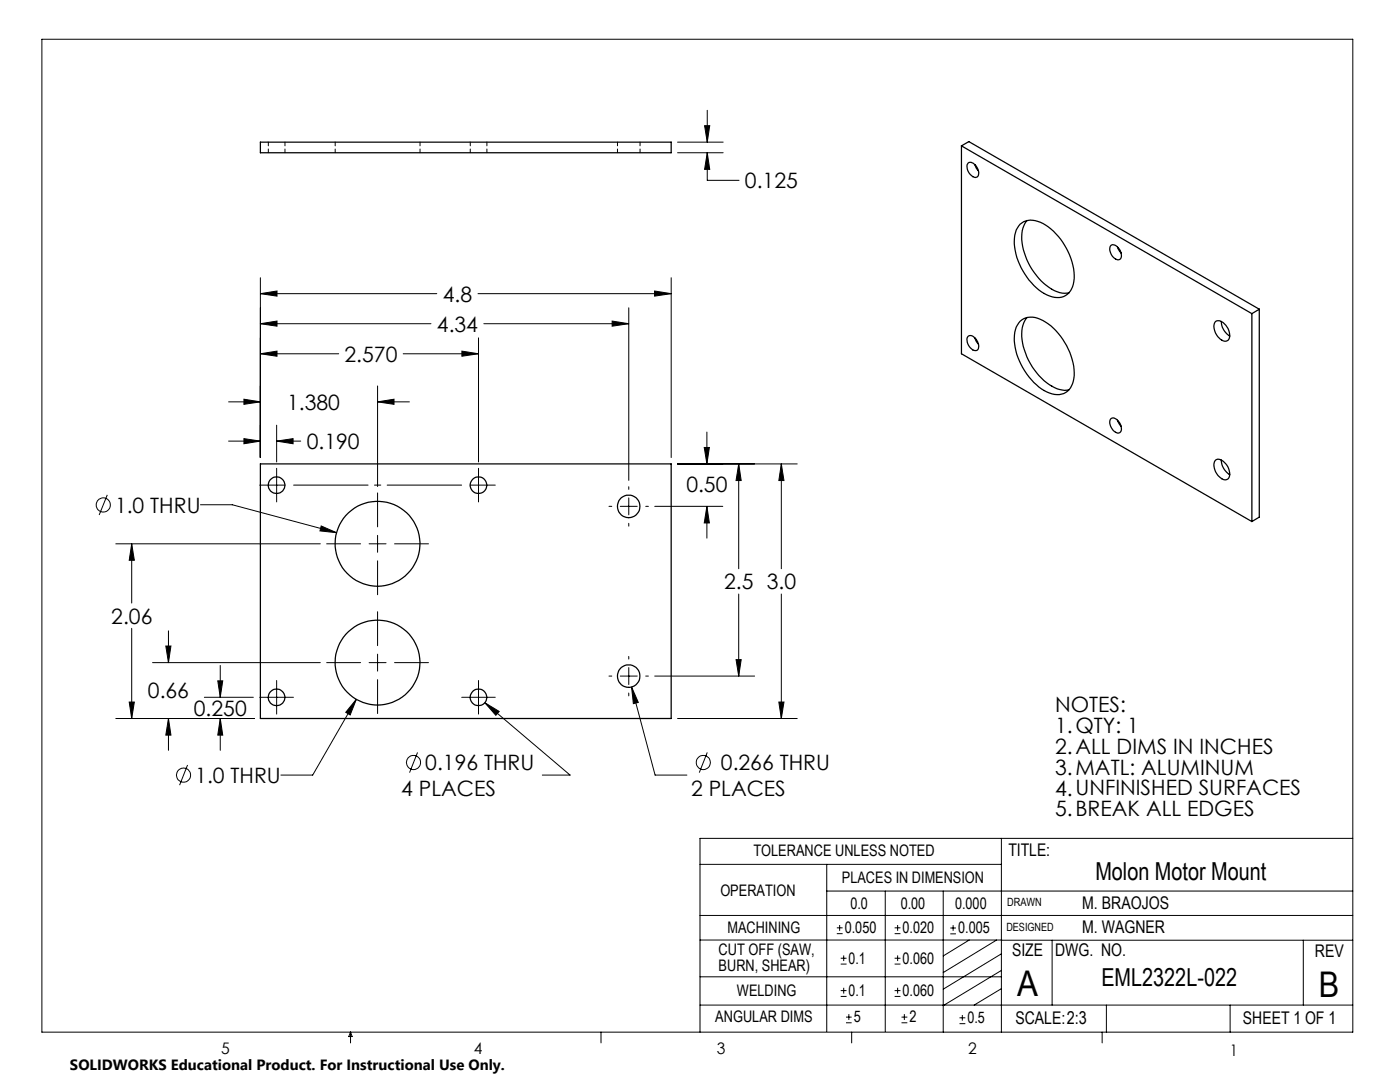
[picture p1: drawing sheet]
<svg xmlns="http://www.w3.org/2000/svg" width="279mm" height="216mm" viewBox="0 0 279 216" stroke-linecap="round" stroke-linejoin="round" font-family="sans-serif">
<g fill="none" stroke="#000" stroke-width=".2">
<path d="M8.4 7.8h261.6v198.2h-261.6zM135.2 28.4h9.1M135.2 30.5h9.1M140.6 25.1h1l-.5 3.3zM141.1 30.5v5.5h6.4M141.1 22v6.4M141.1 30.5l.5 3.3h-1zM52 58.6l3.3-.5v1zM52 55.4v35.9M52 58.6h35.2M95.4 58.6h38.5M130.6 58.1l3.3 .5-3.3 .5z"/>
<path d="M133.9 55.4v35.9M48.7 79.7l3.3 .5-3.3 .5zM52 70.6l3.3-.5v1zM52 64.6l3.3-.5v1zM52 70.6h15.6M52 64.6h34M75.4 77v20.1M80.5 70.6h15M92.2 70.1l3.3 .5-3.3 .5zM95.5 67.4v24.8M96.6 64.6h28.9M122.2 64.1l3.3 .5-3.3 .5z"/>
<path d="M125.5 61.4v34.4M21.4 98.7l-1.6 4.1M45.6 88h6.4M45.6 80.2h6.4M48.7 87.5l3.3 .5-3.3 .5zM51.8 96.8h5.1M55.2 88l3.3-.5v1zM55.2 84.8v7.4M55.2 88h4.8M55.2 93.5v6.7M75.4 80.2l3.2-.5v1zM75.4 80.2h6.3"/>
<path d="M75.4 98.4v6.7M93.8 96.8h5M95.5 93.5v6.7M125.5 97.1v.5M125.5 99.3v3.4M135.2 92.6h23.9M140.5 89.3h1.1l-.5 3.3zM141.1 86.2v6.4M147.4 92.6l.5 3.3h-1zM147.4 92.6v20.9M155.9 92.6l.6 3.3h-1.1zM155.9 92.6v20.9"/>
<path d="M23.1 108.5h40.8M26.3 108.5l.5 3.3h-1zM26.3 108.5v11.8M40 100.7h6.4l20.8 5.6M64.1 105l3.1 1.3-3.3-.4zM65.2 108.5h6.8M73.7 108.5h3.3M75.4 106.8v3.4M75.4 111.9v6.8M78.7 108.5h6.8M121.5 101h.6M123.8 101h3.4"/>
<path d="M125.5 104.4v.6M128.9 101h.5M130.7 101h13.6M141.1 101l.5 3.4h-1.1zM141.1 101v6.4M147.4 118.5v16.4M155.9 118.5v24.9M26.3 125.4v18M30.4 132.2h33.5M33.1 128.9h1l-.5 3.3zM33.6 125.9v6.3M40.8 139.1h9.8"/>
<path d="M43.5 135.9h.9l-.4 3.2zM44 132.8v6.3M51.8 139.1h6.8M55.2 135.8v6.7M65.2 132.2h6.8M71.1 139.5l-1.2 3.2-.9-.6zM71.1 139.5l-8.7 15.2h-6.3M73.7 132.2h3.3M75.4 122.1v6.7M75.4 130.5v3.4M75.4 135.6v6.8M78.7 132.2h6.8"/>
<path d="M92.1 139.1h6.7M95.5 135.8v6.7M121.5 134.9h.6M123.8 134.9h3.4M125.5 131v.5M125.5 133.2v3.4M125.5 138.3v.6M126 137.1l1.4 3.1-1 .2zM126 137.1l4.7 17.6h6.4M128.9 134.9h.5M130.7 134.9h19.9M146.9 131.6h1l-.5 3.3z"/>
<path d="M23.1 143.4h27.6M25.8 140.1h1l-.5 3.3zM33.6 143.4l.5 3.3h-1zM33.6 143.4v6.3M37.4 152.6l-1.6 4.1M44 143.4l.4 3.3h-.9zM44 143.4v6.3M83.3 150.1l-1.6 4.1M96.8 140.2l2.8 1.8-.6 .7zM96.8 140.2l17 14.5h-5.6M135.2 143.4h23.9M141.1 150.1l-1.5 4.1"/>
<path d="M155.4 140.1h1.1l-.6 3.3zM139.7 172.5h60.1M165 177.8h105M165 172.5v33.3M176.7 177.8v28M188.2 177.8v28.2M199.8 167.3v38.7M270 167.3h-130.3v38.7M139.7 182.7h130.3M139.7 187.6h60.2M139.7 194.9h60.1M167 186.3h1.2"/>
<path d="M167 185.1h1.2M167.6 184.6v1.1M167.8 198.8h1.1M167.8 197.7h1.1M167.8 192.4h1.1M167.8 191.2h1.1M168.4 190.6v1.2M168.4 197.1v1.2M178.5 198.8h1.2M178.5 197.7h1.2M178.5 192.4h1.2M178.5 191.2h1.2"/>
<path d="M178.5 186.3h1.2M178.5 185.1h1.2M179.1 184.6v1.1M179.1 190.6v1.2M179.1 197.1v1.2M189.7 185.2h1.1M189.7 186.3h1.1M190.2 184.6v1.1M193.4 187.6l-5.2 3.1M198.9 187.6l-10.7 6.5M199.8 187.6h70.2M199.8 197.3l-5.4 3.3"/>
<path d="M199.8 193.6l-11.6 7.1M199.8 190.3l-11.6 7.1M210 187.6v13M260.1 187.6v13M70 206v2.1M70 206l.3 .8h-.7zM119.9 206v2.1M139.7 200.6h130.3M168.8 204.1h1.2M168.8 203h1.2M169.4 202.4v1.1M170 206v2.1"/>
<path d="M179.9 204.1h1.2M179.9 203h1.2M180.5 202.4v1.1M191.5 204.3h1.2M191.5 203.1h1.2M192.1 202.5v1.2M220 206v2.1M220.8 200.6v5.4M245.5 200.6v5.4"/>
<circle cx="20.6" cy="100.8" r="1.41"/>
<circle cx="36.6" cy="154.7" r="1.4"/>
<circle cx="82.5" cy="152.1" r="1.41"/>
<circle cx="140.4" cy="152.1" r="1.42"/>
</g>
<path d="M58.6 96.8h33.5" fill="none" stroke="#000" stroke-width=".2" stroke-dasharray="15.2 1.3 1.3 1.3" stroke-dashoffset=".4"/>
<path d="M43.5 135.9h.9l-.4 3.2zM44 143.4l.4 3.3h-.9zM33.1 128.9h1l-.5 3.3zM33.6 143.4l.5 3.3h-1zM25.8 140.1h1l-.5 3.3zM26.3 108.5l.5 3.3h-1zM52 58.6l3.3-.5v1zM130.6 58.1l3.3 .5-3.3 .5zM48.7 87.5l3.3 .5-3.3 .5zM55.2 88l3.3-.5v1zM48.7 79.7l3.3 .5-3.3 .5zM75.4 80.2l3.2-.5v1zM52 70.6l3.3-.5v1zM92.2 70.1l3.3 .5-3.3 .5zM52 64.6l3.3-.5v1zM122.2 64.1l3.3 .5-3.3 .5zM140.5 89.3h1.1l-.5 3.3zM141.1 101l.5 3.4h-1.1zM147.4 92.6l.5 3.3h-1zM146.9 131.6h1l-.5 3.3zM155.9 92.6l.6 3.3h-1.1zM155.4 140.1h1.1l-.6 3.3zM126 137.1l.4 3.3 1-.2zM71.1 139.5l-2.1 2.6 .9 .6zM64.1 105l-.2 .9 3.3 .4zM96.8 140.2l2.2 2.5 .6-.7zM140.6 25.1h1l-.5 3.3zM141.1 30.5l.5 3.3h-1z" fill="#000"/>
<g fill="none" stroke="#000" stroke-width=".25">
<path d="M52 28.4h81.9v2.1h-81.9zM191.9 29.1l57.9 33.5M191.9 29.1l1.5-.8 57.9 33.4M191.9 29.1v41.5l57.9 33.5M193.2 32.5a1.44 1.44 0 0 1 1.9 1.1 1.22 1.22 0 0 1-.3 1.8 2.05 2.05 0 0 1-1.6-2.9zM194.5 32.8l.8 1.3M203.6 44.7a3.8 3.8 0 0 1 4.5-.1 12.9 12.9 0 0 1 6.2 11.5 3.3 3.3 0 0 1-4.9 3 12.4 12.4 0 0 1-6.8-9.1 5.8 5.8 0 0 1 1-5.3zM205 44a6.7 6.7 0 0 0-.6 6.4 12 12 0 0 0 7.1 8l.9 .1h.9M221.7 49a1.61 1.61 0 0 1 2 1.3 .96 .96 0 0 1-.6 1.6 2.13 2.13 0 0 1-1.4-2.9zM223 49.3l.8 1.2M193.2 67.1a1.24 1.24 0 0 1 1.7 .8 1.54 1.54 0 0 1 .1 2 1.85 1.85 0 0 1-2-1.9v-.5zM194.5 67.4l.8 1.3"/>
<path d="M203.6 64.1a3.8 3.8 0 0 1 4.5-.1 12.8 12.8 0 0 1 6.2 11.5 3.3 3.3 0 0 1-4.9 2.9 12.6 12.6 0 0 1-6.8-9.1 5.8 5.8 0 0 1 1-5.2zM205 63.4a6.7 6.7 0 0 0-.6 6.4 11.9 11.9 0 0 0 7.1 7.9l.9 .2 .9-.1M242.6 64.1a2.04 2.04 0 0 1 2.5 1.4 1.85 1.85 0 0 1-.2 2.5 2.31 2.31 0 0 1-2.4-1.9l-.2-1 .1-.6zM243.7 64.1a3.6 3.6 0 0 0 1.7 3M249.8 62.6v41.5M251.3 61.7l-1.5 .9M251.3 61.7v41.5l-1.5 .9M52 92.6h81.9v50.8h-81.9zM221.7 83.5a1.31 1.31 0 0 1 1.7 .8 1.42 1.42 0 0 1-.1 2.1 2.05 2.05 0 0 1-1.6-2.9zM223 83.9l.8 1.2M242.6 91.8a1.64 1.64 0 0 1 2.1 .8 2.5 2.5 0 0 1 .4 3 1.56 1.56 0 0 1-2.1-.8 2.55 2.55 0 0 1-.4-3zM243.7 91.8a3.6 3.6 0 0 0 1.7 2.9"/>
<circle cx="55.2" cy="96.8" r="1.66"/>
<circle cx="95.5" cy="96.8" r="1.65"/>
<circle cx="75.3" cy="108.5" r="8.5"/>
<circle cx="125.5" cy="101" r="2.26"/>
<circle cx="55.2" cy="139.1" r="1.66"/>
<circle cx="75.3" cy="132.2" r="8.5"/>
<circle cx="95.5" cy="139.1" r="1.65"/>
<circle cx="125.5" cy="134.9" r="2.26"/>
</g>
<path d="M53.6 28.4v2.1M56.9 30.5v-2.1M66.9 28.4v2.1M83.8 30.5v-2.1M93.9 28.4v2.1M97.2 30.5v-2.1M123.2 28.4v2.1M127.7 30.5v-2.1" fill="none" stroke="#000" stroke-width=".2" stroke-dasharray="1.3 .6" stroke-dashoffset=".5"/>
<g font-size="7.1">
<text x="203" y="198.7">A</text>
<text x="263.2" y="198.9">B</text>
</g>
<g font-size="4.9">
<text x="218.6" y="175.7">Molon Motor Mount</text>
<text x="219.8" y="196.7">EML2322L-022</text>
</g>
<g font-size="4.2">
<text x="148.7" y="37.6">0.125</text>
<text x="88.4" y="60.2">4.8</text>
<text x="87.2" y="66.2">4.34</text>
<text x="68.8" y="72.2">2.570</text>
<text x="57.3" y="81.8">1.380</text>
<text x="61.2" y="89.6">0.190</text>
<text x="137" y="98.3">0.50</text>
<text x="23" y="102.3">1.0 THRU</text>
<text x="144.5" y="117.6">2.5 3.0</text>
<text x="22.2" y="124.4">2.06</text>
<text x="29.5" y="139.3">0.66</text>
<text x="38.7" y="142.8">0.250</text>
<text x="210.6" y="142">NOTES:</text>
<text x="210.6" y="146.2">1.QTY: 1</text>
<text x="84.9" y="153.7">0.196 THRU</text>
<text x="143.9" y="153.7">0.266 THRU</text>
<text x="210.6" y="150.4">2.ALL DIMS IN INCHES</text>
<text x="210.6" y="154.6">3.MATL: ALUMINUM</text>
<text x="39" y="156.2">1.0 THRU</text>
<text x="80.1" y="158.8">4 PLACES</text>
<text x="137.9" y="158.8">2 PLACES</text>
<text x="210.6" y="158.7">4.UNFINISHED SURFACES</text>
<text x="210.6" y="162.9">5.BREAK ALL EDGES</text>
</g>
<g font-size="3.5">
<text x="201.2" y="170.7">TITLE:</text>
<text x="216" y="181.4">M. BRAOJOS</text>
<text x="202" y="190.8">SIZE</text>
<text x="210.6" y="190.8">DWG. NO.</text>
<text x="216" y="186.2">M. WAGNER</text>
<text x="262.4" y="190.9">REV</text>
<text x="202.7" y="204.4">SCALE:2:3</text>
<text x="248.1" y="204.4">SHEET 1 OF 1</text>
</g>
<g font-size="3.2">
<text x="150.4" y="170.8">TOLERANCE UNLESS NOTED</text>
<text x="143.8" y="178.9">OPERATION</text>
<text x="168" y="176.2">PLACES IN DIMENSION</text>
<text x="169.7" y="181.4">0.0</text>
<text x="179.8" y="181.4">0.00</text>
<text x="190.6" y="181.4">0.000</text>
<text x="143.4" y="190.5">CUT OFF (SAW,</text>
<text x="145.2" y="186.2">MACHINING</text>
<text x="168.6" y="186.2">0.050</text>
<text x="180.1" y="186.2">0.020</text>
<text x="191.2" y="186.2">0.005</text>
<text x="143.4" y="193.7">BURN, SHEAR)</text>
<text x="169.4" y="192.3">0.1</text>
<text x="180.1" y="192.3">0.060</text>
<text x="147.1" y="198.7">WELDING</text>
<text x="169.4" y="198.7">0.1</text>
<text x="180.1" y="198.7">0.060</text>
<text x="142.8" y="204">ANGULAR DIMS</text>
<text x="170.4" y="204">5</text>
<text x="181.5" y="204">2</text>
<text x="193.1" y="204.2">0.5</text>
<text x="44.2" y="210.4">5</text>
<text x="94.6" y="210.3">4</text>
<text x="143.1" y="210.4">3</text>
<text x="193.2" y="210.3">2</text>
<text x="245.4" y="210.6">1</text>
</g>
<text font-size="3" x="14" y="213.5">SOLIDWORKS Educational Product. For Instructional Use Only.</text>
<g font-size="2.3">
<text x="200.8" y="185.7">DESIGNED</text>
<text x="201" y="180.9">DRAWN</text>
</g>
</svg>
